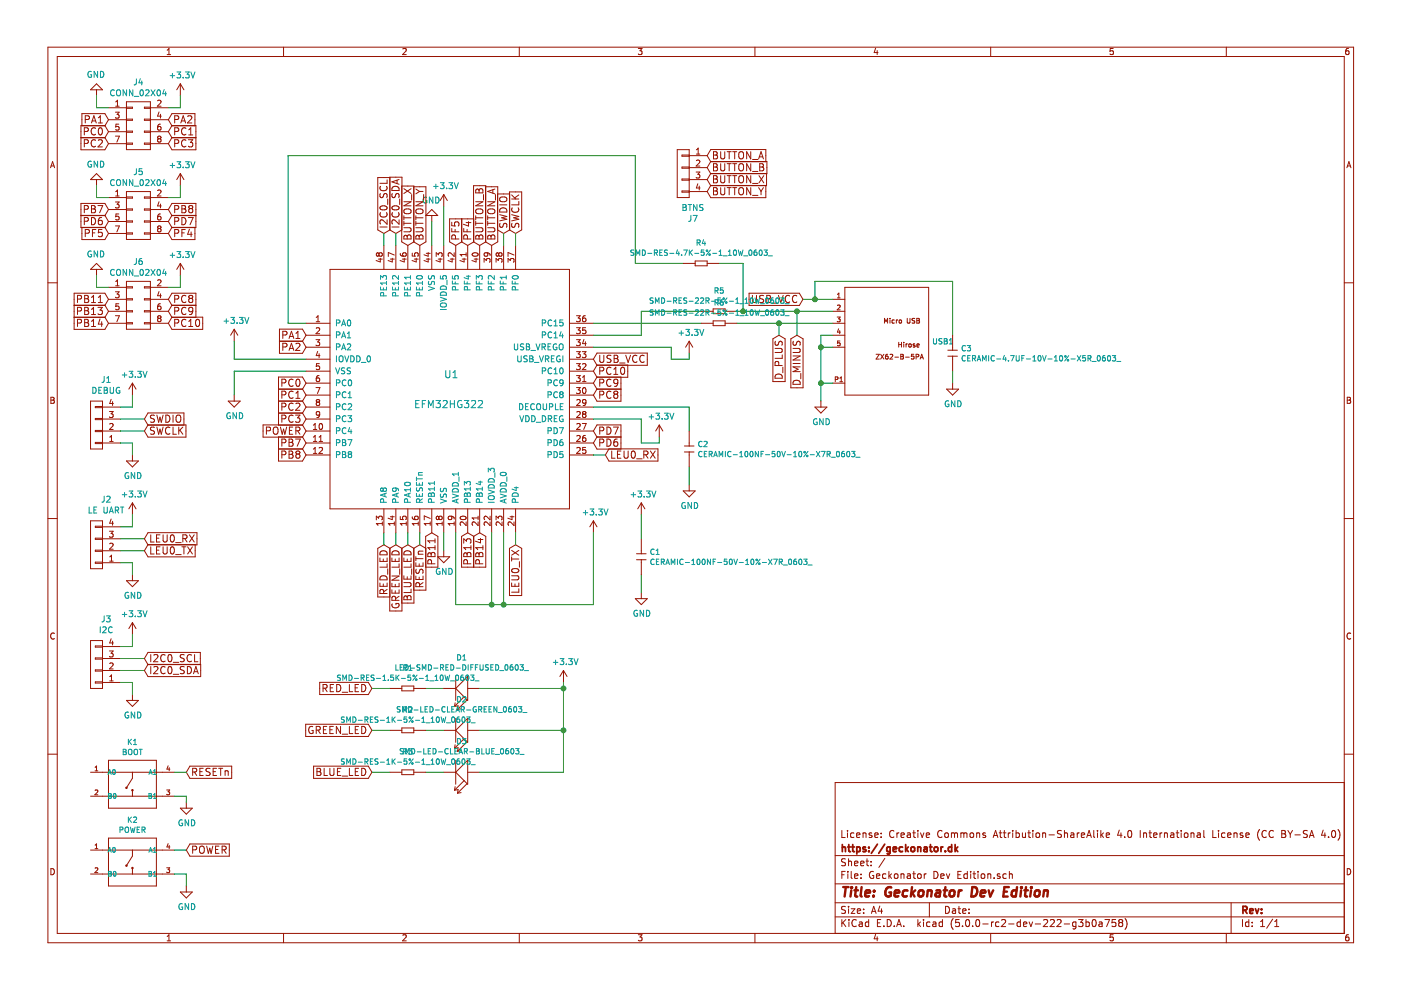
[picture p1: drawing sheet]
EESchema Schematic File Version 4
LIBS:Geckonator Dev Edition-cache
EELAYER 26 0
EELAYER END
$Descr A4 11693 8268
encoding utf-8
Sheet 1 1
Title "Geckonator Dev Edition"
Date ""
Rev ""
Comp "https://geckonator.dk"
Comment1 "License: Creative Commons Attribution-ShareAlike 4.0 International License (CC BY-SA 4.0)"
Comment2 ""
Comment3 ""
Comment4 ""
$EndDescr
$Comp
L efm32:EFM32HG322 U1
U 1 1
P 3750 3250
F 0 "U1" H 3700 3375 60  0000 L CNN
F 1 "EFM32HG322" H 3450 3125 60  0000 L CNN
F 2 "Housings_QFP:TQFP-48_7x7mm_Pitch0.5mm" H 3750 3250 60  0001 C CNN
F 3 "" H 3750 3250 60  0000 C CNN
	1    3750 3250
	1    0    0    -1  
$EndComp
$Comp
L power:+3.3V #PWR022
U 1 1
P 5350 4300
F 0 "#PWR022" H 5350 4150 50  0001 C CNN
F 1 "+3.3V" H 5365 4473 50  0000 C CNN
F 2 "" H 5350 4300 50  0000 C CNN
F 3 "" H 5350 4300 50  0000 C CNN
	1    5350 4300
	1    0    0    -1  
$EndComp
$Comp
L power:GND #PWR023
U 1 1
P 5350 4950
F 0 "#PWR023" H 5350 4700 50  0001 C CNN
F 1 "GND" H 5355 4777 50  0000 C CNN
F 2 "" H 5350 4950 50  0000 C CNN
F 3 "" H 5350 4950 50  0000 C CNN
	1    5350 4950
	1    0    0    -1  
$EndComp
$Comp
L power:GND #PWR025
U 1 1
P 5750 4050
F 0 "#PWR025" H 5750 3800 50  0001 C CNN
F 1 "GND" H 5755 3877 50  0000 C CNN
F 2 "" H 5750 4050 50  0000 C CNN
F 3 "" H 5750 4050 50  0000 C CNN
	1    5750 4050
	1    0    0    -1  
$EndComp
$Comp
L power:GND #PWR027
U 1 1
P 7950 3200
F 0 "#PWR027" H 7950 2950 50  0001 C CNN
F 1 "GND" H 7955 3027 50  0000 C CNN
F 2 "" H 7950 3200 50  0000 C CNN
F 3 "" H 7950 3200 50  0000 C CNN
	1    7950 3200
	1    0    0    -1  
$EndComp
Text GLabel 6700 2500 0    60   Input ~ 0
USB_VCC
$Comp
L power:+3.3V #PWR015
U 1 1
P 1950 2850
F 0 "#PWR015" H 1950 2700 50  0001 C CNN
F 1 "+3.3V" H 1965 3023 50  0000 C CNN
F 2 "" H 1950 2850 50  0000 C CNN
F 3 "" H 1950 2850 50  0000 C CNN
	1    1950 2850
	1    0    0    -1  
$EndComp
$Comp
L power:GND #PWR016
U 1 1
P 1950 3300
F 0 "#PWR016" H 1950 3050 50  0001 C CNN
F 1 "GND" H 1955 3127 50  0000 C CNN
F 2 "" H 1950 3300 50  0000 C CNN
F 3 "" H 1950 3300 50  0000 C CNN
	1    1950 3300
	1    0    0    -1  
$EndComp
$Comp
L power:+3.3V #PWR018
U 1 1
P 3700 1725
F 0 "#PWR018" H 3700 1575 50  0001 C CNN
F 1 "+3.3V" H 3715 1898 50  0000 C CNN
F 2 "" H 3700 1725 50  0000 C CNN
F 3 "" H 3700 1725 50  0000 C CNN
	1    3700 1725
	1    0    0    -1  
$EndComp
$Comp
L power:GND #PWR017
U 1 1
P 3600 1850
F 0 "#PWR017" H 3600 1600 50  0001 C CNN
F 1 "GND" H 3605 1677 50  0000 C CNN
F 2 "" H 3600 1850 50  0000 C CNN
F 3 "" H 3600 1850 50  0000 C CNN
	1    3600 1850
	-1   0    0    1   
$EndComp
$Comp
L power:GND #PWR019
U 1 1
P 3700 4600
F 0 "#PWR019" H 3700 4350 50  0001 C CNN
F 1 "GND" H 3705 4427 50  0000 C CNN
F 2 "" H 3700 4600 50  0000 C CNN
F 3 "" H 3700 4600 50  0000 C CNN
	1    3700 4600
	1    0    0    -1  
$EndComp
$Comp
L power:+3.3V #PWR021
U 1 1
P 4950 4450
F 0 "#PWR021" H 4950 4300 50  0001 C CNN
F 1 "+3.3V" H 4965 4623 50  0000 C CNN
F 2 "" H 4950 4450 50  0000 C CNN
F 3 "" H 4950 4450 50  0000 C CNN
	1    4950 4450
	1    0    0    -1  
$EndComp
Text GLabel 3500 4550 3    60   Input ~ 0
RESETn
$Comp
L power:+3.3V #PWR024
U 1 1
P 5500 3650
F 0 "#PWR024" H 5500 3500 50  0001 C CNN
F 1 "+3.3V" H 5515 3823 50  0000 C CNN
F 2 "" H 5500 3650 50  0000 C CNN
F 3 "" H 5500 3650 50  0000 C CNN
	1    5500 3650
	1    0    0    -1  
$EndComp
$Comp
L power:GND #PWR013
U 1 1
P 1550 6700
F 0 "#PWR013" H 1550 6450 50  0001 C CNN
F 1 "GND" H 1555 6527 50  0000 C CNN
F 2 "" H 1550 6700 50  0000 C CNN
F 3 "" H 1550 6700 50  0000 C CNN
	1    1550 6700
	1    0    0    -1  
$EndComp
Text GLabel 1550 6450 2    60   Input ~ 0
RESETn
Text GLabel 2550 3600 0    60   Input ~ 0
POWER
Text GLabel 1550 7100 2    60   Input ~ 0
POWER
$Comp
L power:GND #PWR014
U 1 1
P 1550 7400
F 0 "#PWR014" H 1550 7150 50  0001 C CNN
F 1 "GND" H 1555 7227 50  0000 C CNN
F 2 "" H 1550 7400 50  0000 C CNN
F 3 "" H 1550 7400 50  0000 C CNN
	1    1550 7400
	1    0    0    -1  
$EndComp
$Comp
L power:+3.3V #PWR020
U 1 1
P 4700 5700
F 0 "#PWR020" H 4700 5550 50  0001 C CNN
F 1 "+3.3V" H 4715 5873 50  0000 C CNN
F 2 "" H 4700 5700 50  0000 C CNN
F 3 "" H 4700 5700 50  0000 C CNN
	1    4700 5700
	1    0    0    -1  
$EndComp
Text GLabel 3100 5750 0    60   Input ~ 0
RED_LED
Text GLabel 3100 6100 0    60   Input ~ 0
GREEN_LED
Text GLabel 3100 6450 0    60   Input ~ 0
BLUE_LED
Text GLabel 4300 1950 1    60   Input ~ 0
SWCLK
Text GLabel 4200 1950 1    60   Input ~ 0
SWDIO
Text GLabel 3200 1950 1    60   Input ~ 0
I2C0_SCL
Text GLabel 3300 1950 1    60   Input ~ 0
I2C0_SDA
Text GLabel 5050 3800 2    60   Input ~ 0
LEU0_RX
Text GLabel 4300 4550 3    60   Input ~ 0
LEU0_TX
Wire Wire Line
	5350 4950 5350 4800
Wire Wire Line
	4950 3400 5750 3400
Wire Wire Line
	5750 3400 5750 3600
Wire Wire Line
	5750 3900 5750 4050
Wire Wire Line
	7950 3100 7950 3200
Wire Wire Line
	7950 2800 7950 2350
Wire Wire Line
	7950 2350 6800 2350
Wire Wire Line
	6800 2350 6800 2500
Wire Wire Line
	6700 2500 6800 2500
Connection ~ 6800 2500
Wire Wire Line
	5850 2600 5350 2600
Wire Wire Line
	2550 3000 1950 3000
Wire Wire Line
	1950 3000 1950 2850
Wire Wire Line
	2550 3100 1950 3100
Wire Wire Line
	1950 3100 1950 3300
Wire Wire Line
	3600 1850 3600 2050
Wire Wire Line
	3700 1725 3700 2050
Wire Wire Line
	3700 4450 3700 4600
Wire Wire Line
	3500 4450 3500 4550
Wire Wire Line
	4950 3500 5350 3500
Wire Wire Line
	6200 2200 6000 2200
Wire Wire Line
	5700 2200 5300 2200
Wire Wire Line
	5300 2200 5300 1300
Wire Wire Line
	5300 1300 2400 1300
Wire Wire Line
	2400 1300 2400 2700
Wire Wire Line
	2400 2700 2550 2700
Wire Wire Line
	3550 5750 3700 5750
Wire Wire Line
	3700 6100 3550 6100
Wire Wire Line
	3700 6450 3550 6450
Wire Wire Line
	3250 6450 3100 6450
Wire Wire Line
	3250 6100 3100 6100
Wire Wire Line
	3250 5750 3100 5750
Wire Wire Line
	4200 1950 4200 2050
Wire Wire Line
	4300 1950 4300 2050
Wire Wire Line
	3300 1950 3300 2050
Wire Wire Line
	3200 1950 3200 2050
Wire Wire Line
	5350 3500 5350 3700
Wire Wire Line
	5350 3700 5500 3700
Wire Wire Line
	5500 3700 5500 3650
Wire Wire Line
	5050 3800 4950 3800
Wire Wire Line
	4300 4450 4300 4550
Wire Wire Line
	4950 4450 4950 5050
Wire Wire Line
	4950 5050 4200 5050
Wire Wire Line
	3800 5050 3800 4450
Wire Wire Line
	4100 4450 4100 5050
Connection ~ 4100 5050
Wire Wire Line
	4200 4450 4200 5050
Connection ~ 4200 5050
Text GLabel 3200 4550 3    60   Input ~ 0
RED_LED
Text GLabel 3300 4550 3    60   Input ~ 0
GREEN_LED
Text GLabel 3400 4550 3    60   Input ~ 0
BLUE_LED
Wire Wire Line
	3200 4550 3200 4450
Wire Wire Line
	3300 4550 3300 4450
Wire Wire Line
	3400 4550 3400 4450
$Comp
L Geckonator-Dev-Edition-rescue:CONN_01X04-RESCUE-Geckonator_Dev_Edition J1
U 1 1
P 800 3550
F 0 "J1" H 719 3175 50  0000 C CNN
F 1 "DEBUG" H 719 3266 50  0000 C CNN
F 2 "Pin_Headers:Pin_Header_Straight_1x04_Pitch2.54mm" H 800 3550 50  0001 C CNN
F 3 "" H 800 3550 50  0001 C CNN
	1    800  3550
	-1   0    0    1   
$EndComp
$Comp
L power:GND #PWR05
U 1 1
P 1100 3800
F 0 "#PWR05" H 1100 3550 50  0001 C CNN
F 1 "GND" H 1105 3627 50  0000 C CNN
F 2 "" H 1100 3800 50  0000 C CNN
F 3 "" H 1100 3800 50  0000 C CNN
	1    1100 3800
	1    0    0    -1  
$EndComp
$Comp
L power:+3.3V #PWR04
U 1 1
P 1100 3300
F 0 "#PWR04" H 1100 3150 50  0001 C CNN
F 1 "+3.3V" H 1115 3473 50  0000 C CNN
F 2 "" H 1100 3300 50  0000 C CNN
F 3 "" H 1100 3300 50  0000 C CNN
	1    1100 3300
	1    0    0    -1  
$EndComp
Text GLabel 1200 3600 2    60   Input ~ 0
SWCLK
Text GLabel 1200 3500 2    60   Input ~ 0
SWDIO
Wire Wire Line
	1200 3500 1000 3500
Wire Wire Line
	1000 3600 1200 3600
Wire Wire Line
	1000 3700 1100 3700
Wire Wire Line
	1100 3700 1100 3800
Wire Wire Line
	1100 3300 1100 3400
Wire Wire Line
	1100 3400 1000 3400
$Comp
L power:GND #PWR026
U 1 1
P 6850 3350
F 0 "#PWR026" H 6850 3100 50  0001 C CNN
F 1 "GND" H 6855 3177 50  0000 C CNN
F 2 "" H 6850 3350 50  0000 C CNN
F 3 "" H 6850 3350 50  0000 C CNN
	1    6850 3350
	1    0    0    -1  
$EndComp
Wire Wire Line
	6950 2800 6850 2800
Wire Wire Line
	6850 2800 6850 2900
Wire Wire Line
	6950 2900 6850 2900
Connection ~ 6850 2900
Text GLabel 2550 2800 0    60   Input ~ 0
PA1
Text GLabel 2550 2900 0    60   Input ~ 0
PA2
Text GLabel 2550 3200 0    60   Input ~ 0
PC0
Text GLabel 2550 3300 0    60   Input ~ 0
PC1
Text GLabel 2550 3400 0    60   Input ~ 0
PC2
Text GLabel 2550 3500 0    60   Input ~ 0
PC3
Text GLabel 2550 3700 0    60   Input ~ 0
PB7
Text GLabel 2550 3800 0    60   Input ~ 0
PB8
Text GLabel 3600 4450 3    60   Input ~ 0
PB11
Text GLabel 3900 4450 3    60   Input ~ 0
PB13
Text GLabel 4000 4450 3    60   Input ~ 0
PB14
Text GLabel 4950 3700 2    60   Input ~ 0
PD6
Text GLabel 4950 3600 2    60   Input ~ 0
PD7
Text GLabel 4950 3300 2    60   Input ~ 0
PC8
Text GLabel 4950 3200 2    60   Input ~ 0
PC9
Text GLabel 4950 3100 2    60   Input ~ 0
PC10
$Comp
L Geckonator-Dev-Edition-rescue:CONN_02X04-RESCUE-Geckonator_Dev_Edition J4
U 1 1
P 1150 1050
F 0 "J4" H 1150 1415 50  0000 C CNN
F 1 "CONN_02X04" H 1150 1324 50  0000 C CNN
F 2 "Pin_Headers:Pin_Header_Straight_2x04_Pitch2.54mm" H 1150 -150 50  0001 C CNN
F 3 "" H 1150 -150 50  0001 C CNN
	1    1150 1050
	1    0    0    -1  
$EndComp
$Comp
L power:GND #PWR01
U 1 1
P 800 800
F 0 "#PWR01" H 800 550 50  0001 C CNN
F 1 "GND" H 805 627 50  0000 C CNN
F 2 "" H 800 800 50  0000 C CNN
F 3 "" H 800 800 50  0000 C CNN
	1    800  800 
	-1   0    0    1   
$EndComp
$Comp
L power:+3.3V #PWR010
U 1 1
P 1500 800
F 0 "#PWR010" H 1500 650 50  0001 C CNN
F 1 "+3.3V" H 1515 973 50  0000 C CNN
F 2 "" H 1500 800 50  0000 C CNN
F 3 "" H 1500 800 50  0000 C CNN
	1    1500 800 
	1    0    0    -1  
$EndComp
Wire Wire Line
	800  800  800  900 
Wire Wire Line
	800  900  900  900 
Wire Wire Line
	1400 900  1500 900 
Wire Wire Line
	1500 900  1500 800 
Text GLabel 900  1000 0    60   Input ~ 0
PA1
Text GLabel 1400 1000 2    60   Input ~ 0
PA2
Text GLabel 900  1100 0    60   Input ~ 0
PC0
Text GLabel 1400 1100 2    60   Input ~ 0
PC1
Text GLabel 900  1200 0    60   Input ~ 0
PC2
Text GLabel 1400 1200 2    60   Input ~ 0
PC3
$Comp
L Geckonator-Dev-Edition-rescue:CONN_02X04-RESCUE-Geckonator_Dev_Edition J5
U 1 1
P 1150 1800
F 0 "J5" H 1150 2165 50  0000 C CNN
F 1 "CONN_02X04" H 1150 2074 50  0000 C CNN
F 2 "Pin_Headers:Pin_Header_Straight_2x04_Pitch2.54mm" H 1150 600 50  0001 C CNN
F 3 "" H 1150 600 50  0001 C CNN
	1    1150 1800
	1    0    0    -1  
$EndComp
$Comp
L power:GND #PWR02
U 1 1
P 800 1550
F 0 "#PWR02" H 800 1300 50  0001 C CNN
F 1 "GND" H 805 1377 50  0000 C CNN
F 2 "" H 800 1550 50  0000 C CNN
F 3 "" H 800 1550 50  0000 C CNN
	1    800  1550
	-1   0    0    1   
$EndComp
$Comp
L power:+3.3V #PWR011
U 1 1
P 1500 1550
F 0 "#PWR011" H 1500 1400 50  0001 C CNN
F 1 "+3.3V" H 1515 1723 50  0000 C CNN
F 2 "" H 1500 1550 50  0000 C CNN
F 3 "" H 1500 1550 50  0000 C CNN
	1    1500 1550
	1    0    0    -1  
$EndComp
Wire Wire Line
	800  1550 800  1650
Wire Wire Line
	800  1650 900  1650
Wire Wire Line
	1400 1650 1500 1650
Wire Wire Line
	1500 1650 1500 1550
$Comp
L Geckonator-Dev-Edition-rescue:CONN_02X04-RESCUE-Geckonator_Dev_Edition J6
U 1 1
P 1150 2550
F 0 "J6" H 1150 2915 50  0000 C CNN
F 1 "CONN_02X04" H 1150 2824 50  0000 C CNN
F 2 "Pin_Headers:Pin_Header_Straight_2x04_Pitch2.54mm" H 1150 1350 50  0001 C CNN
F 3 "" H 1150 1350 50  0001 C CNN
	1    1150 2550
	1    0    0    -1  
$EndComp
$Comp
L power:GND #PWR03
U 1 1
P 800 2300
F 0 "#PWR03" H 800 2050 50  0001 C CNN
F 1 "GND" H 805 2127 50  0000 C CNN
F 2 "" H 800 2300 50  0000 C CNN
F 3 "" H 800 2300 50  0000 C CNN
	1    800  2300
	-1   0    0    1   
$EndComp
$Comp
L power:+3.3V #PWR012
U 1 1
P 1500 2300
F 0 "#PWR012" H 1500 2150 50  0001 C CNN
F 1 "+3.3V" H 1515 2473 50  0000 C CNN
F 2 "" H 1500 2300 50  0000 C CNN
F 3 "" H 1500 2300 50  0000 C CNN
	1    1500 2300
	1    0    0    -1  
$EndComp
Wire Wire Line
	800  2300 800  2400
Wire Wire Line
	800  2400 900  2400
Wire Wire Line
	1400 2400 1500 2400
Wire Wire Line
	1500 2400 1500 2300
Text GLabel 900  1750 0    60   Input ~ 0
PB7
Text GLabel 1400 1750 2    60   Input ~ 0
PB8
Text GLabel 900  1850 0    60   Input ~ 0
PD6
Text GLabel 1400 1850 2    60   Input ~ 0
PD7
Text GLabel 900  2500 0    60   Input ~ 0
PB11
Text GLabel 900  2600 0    60   Input ~ 0
PB13
Text GLabel 900  2700 0    60   Input ~ 0
PB14
Text GLabel 1400 2500 2    60   Input ~ 0
PC8
Text GLabel 1400 2600 2    60   Input ~ 0
PC9
Text GLabel 1400 2700 2    60   Input ~ 0
PC10
$Comp
L Geckonator-Dev-Edition-rescue:CONN_01X04-RESCUE-Geckonator_Dev_Edition J2
U 1 1
P 800 4550
F 0 "J2" H 719 4175 50  0000 C CNN
F 1 "LE UART" H 719 4266 50  0000 C CNN
F 2 "Pin_Headers:Pin_Header_Straight_1x04_Pitch2.54mm" H 800 4550 50  0001 C CNN
F 3 "" H 800 4550 50  0001 C CNN
	1    800  4550
	-1   0    0    1   
$EndComp
$Comp
L power:GND #PWR07
U 1 1
P 1100 4800
F 0 "#PWR07" H 1100 4550 50  0001 C CNN
F 1 "GND" H 1105 4627 50  0000 C CNN
F 2 "" H 1100 4800 50  0000 C CNN
F 3 "" H 1100 4800 50  0000 C CNN
	1    1100 4800
	1    0    0    -1  
$EndComp
$Comp
L power:+3.3V #PWR06
U 1 1
P 1100 4300
F 0 "#PWR06" H 1100 4150 50  0001 C CNN
F 1 "+3.3V" H 1115 4473 50  0000 C CNN
F 2 "" H 1100 4300 50  0000 C CNN
F 3 "" H 1100 4300 50  0000 C CNN
	1    1100 4300
	1    0    0    -1  
$EndComp
Wire Wire Line
	1200 4500 1000 4500
Wire Wire Line
	1000 4600 1200 4600
Wire Wire Line
	1000 4700 1100 4700
Wire Wire Line
	1100 4700 1100 4800
Wire Wire Line
	1100 4300 1100 4400
Wire Wire Line
	1100 4400 1000 4400
Text GLabel 1200 4500 2    60   Input ~ 0
LEU0_RX
Text GLabel 1200 4600 2    60   Input ~ 0
LEU0_TX
$Comp
L Geckonator-Dev-Edition-rescue:CONN_01X04-RESCUE-Geckonator_Dev_Edition J3
U 1 1
P 800 5550
F 0 "J3" H 719 5175 50  0000 C CNN
F 1 "I2C" H 719 5266 50  0000 C CNN
F 2 "Pin_Headers:Pin_Header_Straight_1x04_Pitch2.54mm" H 800 5550 50  0001 C CNN
F 3 "" H 800 5550 50  0001 C CNN
	1    800  5550
	-1   0    0    1   
$EndComp
$Comp
L power:GND #PWR09
U 1 1
P 1100 5800
F 0 "#PWR09" H 1100 5550 50  0001 C CNN
F 1 "GND" H 1105 5627 50  0000 C CNN
F 2 "" H 1100 5800 50  0000 C CNN
F 3 "" H 1100 5800 50  0000 C CNN
	1    1100 5800
	1    0    0    -1  
$EndComp
$Comp
L power:+3.3V #PWR08
U 1 1
P 1100 5300
F 0 "#PWR08" H 1100 5150 50  0001 C CNN
F 1 "+3.3V" H 1115 5473 50  0000 C CNN
F 2 "" H 1100 5300 50  0000 C CNN
F 3 "" H 1100 5300 50  0000 C CNN
	1    1100 5300
	1    0    0    -1  
$EndComp
Wire Wire Line
	1200 5500 1000 5500
Wire Wire Line
	1000 5600 1200 5600
Wire Wire Line
	1000 5700 1100 5700
Wire Wire Line
	1100 5700 1100 5800
Wire Wire Line
	1100 5300 1100 5400
Wire Wire Line
	1100 5400 1000 5400
Text GLabel 1200 5500 2    60   Input ~ 0
I2C0_SCL
Text GLabel 1200 5600 2    60   Input ~ 0
I2C0_SDA
Wire Wire Line
	6950 2700 6500 2700
Wire Wire Line
	6150 2600 6200 2600
Wire Wire Line
	6200 2200 6200 2600
Connection ~ 6200 2600
Wire Wire Line
	5850 2700 4950 2700
Wire Wire Line
	5350 2600 5350 2800
Wire Wire Line
	5350 2800 4950 2800
Text GLabel 3800 2050 1    60   Input ~ 0
PF5
Text GLabel 3900 2050 1    60   Input ~ 0
PF4
Text GLabel 900  1950 0    60   Input ~ 0
PF5
Text GLabel 1400 1950 2    60   Input ~ 0
PF4
Wire Wire Line
	6800 2500 6950 2500
Wire Wire Line
	4100 5050 3800 5050
Wire Wire Line
	4200 5050 4100 5050
Wire Wire Line
	6850 2900 6850 3200
Wire Wire Line
	6200 2600 6650 2600
Wire Wire Line
	5350 4300 5350 4500
Text GLabel 6500 2800 3    60   Input ~ 0
D_PLUS
Text GLabel 6650 2800 3    60   Input ~ 0
D_MINUS
Wire Wire Line
	6650 2800 6650 2600
Connection ~ 6650 2600
Wire Wire Line
	6650 2600 6950 2600
Wire Wire Line
	6500 2800 6500 2700
Connection ~ 6500 2700
Wire Wire Line
	6500 2700 6150 2700
$Comp
L SeeedOPL-Connector-2016:MICRO-USB-SMD_ZX62-B-5PA_ USB1
U 1 1
P 7350 2900
F 0 "USB1" H 6923 2950 45  0000 R CNN
F 1 "MICRO-USB-SMD_ZX62-B-5PA_" H 7350 2900 45  0001 L BNN
F 2 "SeeedOPL-Connector-2016:MICRO-USB5+6P-SMD-0.65-AB" H 7350 2900 60  0001 C CNN
F 3 "" H 7350 2900 60  0001 C CNN
F 4 "ZX62-B-5PA" H 7380 3050 20  0001 C CNN "MPN"
F 5 "320010005" H 7380 3050 20  0001 C CNN "SKU"
	1    7350 2900
	-1   0    0    -1  
$EndComp
Wire Wire Line
	6950 3200 6850 3200
Wire Wire Line
	6850 3350 6850 3200
Connection ~ 6850 3200
$Comp
L SeeedOPL-Switch-2016:SMD-SWITCH-TACTILE-SPST-NO_4P-D6.0MM_ K1
U 1 1
P 1100 6550
F 0 "K1" H 1100 6904 45  0000 C CNN
F 1 "BOOT" H 1100 6820 45  0000 C CNN
F 2 "SeeedOPL-Switch-2016:SW4-SMD-6.0X6.0X5.0MM" H 1100 6550 60  0001 C CNN
F 3 "" H 1100 6550 60  0001 C CNN
F 4 "DTSM-62K-S-V-T_R_SN431_" H 1130 6700 20  0001 C CNN "MPN"
F 5 "311020004" H 1130 6700 20  0001 C CNN "SKU"
	1    1100 6550
	1    0    0    -1  
$EndComp
Wire Wire Line
	1450 6450 1550 6450
Wire Wire Line
	1450 6650 1550 6650
Wire Wire Line
	1550 6650 1550 6700
$Comp
L SeeedOPL-Switch-2016:SMD-SWITCH-TACTILE-SPST-NO_4P-D6.0MM_ K2
U 1 1
P 1100 7200
F 0 "K2" H 1100 7554 45  0000 C CNN
F 1 "POWER" H 1100 7470 45  0000 C CNN
F 2 "SeeedOPL-Switch-2016:SW4-SMD-6.0X6.0X5.0MM" H 1100 7200 60  0001 C CNN
F 3 "" H 1100 7200 60  0001 C CNN
F 4 "DTSM-62K-S-V-T_R_SN431_" H 1130 7350 20  0001 C CNN "MPN"
F 5 "311020004" H 1130 7350 20  0001 C CNN "SKU"
	1    1100 7200
	1    0    0    -1  
$EndComp
Wire Wire Line
	1450 7100 1550 7100
Wire Wire Line
	1450 7300 1550 7300
Wire Wire Line
	1550 7300 1550 7400
$Comp
L SeeedOPL-LED-2016:LED-SMD-RED-DIFFUSED_0603_ D1
U 1 1
P 3850 5750
F 0 "D1" H 3850 5496 45  0000 C CNN
F 1 "LED-SMD-RED-DIFFUSED_0603_" H 3850 5580 45  0000 C CNN
F 2 "SeeedOPL-LED-2016:LED-0603" H 3850 5750 60  0001 C CNN
F 3 "" H 3850 5750 60  0001 C CNN
F 4 "19-217-R6C-AL1M2VY-3T" H 3880 5900 20  0001 C CNN "MPN"
F 5 "304090042" H 3880 5900 20  0001 C CNN "SKU"
	1    3850 5750
	-1   0    0    1   
$EndComp
$Comp
L SeeedOPL-LED-2016:SMD-LED-CLEAR-GREEN_0603_ D2
U 1 1
P 3850 6100
F 0 "D2" H 3850 5846 45  0000 C CNN
F 1 "SMD-LED-CLEAR-GREEN_0603_" H 3850 5930 45  0000 C CNN
F 2 "SeeedOPL-LED-2016:LED-0603" H 3850 6100 60  0001 C CNN
F 3 "" H 3850 6100 60  0001 C CNN
F 4 "19-217-G7C-AN1P2-3T" H 3880 6250 20  0001 C CNN "MPN"
F 5 "304090043" H 3880 6250 20  0001 C CNN "SKU"
	1    3850 6100
	-1   0    0    1   
$EndComp
$Comp
L SeeedOPL-LED-2016:SMD-LED-CLEAR-BLUE_0603_ D3
U 1 1
P 3850 6450
F 0 "D3" H 3850 6196 45  0000 C CNN
F 1 "SMD-LED-CLEAR-BLUE_0603_" H 3850 6280 45  0000 C CNN
F 2 "SeeedOPL-LED-2016:LED-0603" H 3850 6450 60  0001 C CNN
F 3 "" H 3850 6450 60  0001 C CNN
F 4 "19-217-BHC-ZL1M2RY-3T" H 3880 6600 20  0001 C CNN "MPN"
F 5 "304090045" H 3880 6600 20  0001 C CNN "SKU"
	1    3850 6450
	-1   0    0    1   
$EndComp
Wire Wire Line
	4000 6450 4700 6450
Wire Wire Line
	4000 5750 4700 5750
Connection ~ 4700 5750
Wire Wire Line
	4700 5750 4700 5700
Wire Wire Line
	4000 6100 4700 6100
Wire Wire Line
	4700 6100 4700 5750
Wire Wire Line
	4700 6100 4700 6450
Connection ~ 4700 6100
$Comp
L SeeedOPL-Resistor-2016:SMD-RES-1.5K-5%-1_10W_0603_ R1
U 1 1
P 3400 5750
F 0 "R1" H 3400 5924 45  0000 C CNN
F 1 "SMD-RES-1.5K-5%-1_10W_0603_" H 3400 5840 45  0000 C CNN
F 2 "SeeedOPL-Resistor-2016:R0603" H 3400 5750 40  0001 C CNN
F 3 "" H 3400 5750 40  0001 C CNN
F 4 "RC0603JR-071K5L" H 3430 5900 20  0001 C CNN "MPN"
F 5 "301010114" H 3430 5900 20  0001 C CNN "SKU"
	1    3400 5750
	1    0    0    -1  
$EndComp
$Comp
L SeeedOPL-Resistor-2016:SMD-RES-1K-5%-1_10W_0603_ R2
U 1 1
P 3400 6100
F 0 "R2" H 3400 6274 45  0000 C CNN
F 1 "SMD-RES-1K-5%-1_10W_0603_" H 3400 6190 45  0000 C CNN
F 2 "SeeedOPL-Resistor-2016:R0603" H 3400 6100 40  0001 C CNN
F 3 "" H 3400 6100 40  0001 C CNN
F 4 "RC0603JR-071KL" H 3430 6250 20  0001 C CNN "MPN"
F 5 "301010291" H 3430 6250 20  0001 C CNN "SKU"
	1    3400 6100
	1    0    0    -1  
$EndComp
$Comp
L SeeedOPL-Resistor-2016:SMD-RES-1K-5%-1_10W_0603_ R3
U 1 1
P 3400 6450
F 0 "R3" H 3400 6624 45  0000 C CNN
F 1 "SMD-RES-1K-5%-1_10W_0603_" H 3400 6540 45  0000 C CNN
F 2 "SeeedOPL-Resistor-2016:R0603" H 3400 6450 40  0001 C CNN
F 3 "" H 3400 6450 40  0001 C CNN
F 4 "RC0603JR-071KL" H 3430 6600 20  0001 C CNN "MPN"
F 5 "301010291" H 3430 6600 20  0001 C CNN "SKU"
	1    3400 6450
	1    0    0    -1  
$EndComp
$Comp
L SeeedOPL-Capacitor-2016:CERAMIC-100NF-50V-10%-X7R_0603_ C1
U 1 1
P 5350 4650
F 0 "C1" V 5308 4718 45  0000 L CNN
F 1 "CERAMIC-100NF-50V-10%-X7R_0603_" V 5392 4718 45  0000 L CNN
F 2 "SeeedOPL-Capacitor-2016:C0603" H 5350 4650 60  0001 C CNN
F 3 "" H 5350 4650 60  0001 C CNN
F 4 "CC0603KRX7R9BB104" H 5380 4800 20  0001 C CNN "MPN"
F 5 "302010138" H 5380 4800 20  0001 C CNN "SKU"
	1    5350 4650
	0    1    1    0   
$EndComp
$Comp
L SeeedOPL-Capacitor-2016:CERAMIC-100NF-50V-10%-X7R_0603_ C2
U 1 1
P 5750 3750
F 0 "C2" V 5708 3818 45  0000 L CNN
F 1 "CERAMIC-100NF-50V-10%-X7R_0603_" V 5792 3818 45  0000 L CNN
F 2 "SeeedOPL-Capacitor-2016:C0603" H 5750 3750 60  0001 C CNN
F 3 "" H 5750 3750 60  0001 C CNN
F 4 "CC0603KRX7R9BB104" H 5780 3900 20  0001 C CNN "MPN"
F 5 "302010138" H 5780 3900 20  0001 C CNN "SKU"
	1    5750 3750
	0    1    1    0   
$EndComp
$Comp
L SeeedOPL-Resistor-2016:SMD-RES-22R-5%-1_10W_0603_ R5
U 1 1
P 6000 2600
F 0 "R5" H 6000 2774 45  0000 C CNN
F 1 "SMD-RES-22R-5%-1_10W_0603_" H 6000 2690 45  0000 C CNN
F 2 "SeeedOPL-Resistor-2016:R0603" H 6000 2600 40  0001 C CNN
F 3 "" H 6000 2600 40  0001 C CNN
F 4 "RC0603JR-0722RL" H 6030 2750 20  0001 C CNN "MPN"
F 5 "301010289" H 6030 2750 20  0001 C CNN "SKU"
	1    6000 2600
	1    0    0    -1  
$EndComp
$Comp
L SeeedOPL-Resistor-2016:SMD-RES-22R-5%-1_10W_0603_ R6
U 1 1
P 6000 2700
F 0 "R6" H 6000 2874 45  0000 C CNN
F 1 "SMD-RES-22R-5%-1_10W_0603_" H 6000 2790 45  0000 C CNN
F 2 "SeeedOPL-Resistor-2016:R0603" H 6000 2700 40  0001 C CNN
F 3 "" H 6000 2700 40  0001 C CNN
F 4 "RC0603JR-0722RL" H 6030 2850 20  0001 C CNN "MPN"
F 5 "301010289" H 6030 2850 20  0001 C CNN "SKU"
	1    6000 2700
	1    0    0    -1  
$EndComp
$Comp
L SeeedOPL-Resistor-2016:SMD-RES-4.7K-5%-1_10W_0603_ R4
U 1 1
P 5850 2200
F 0 "R4" H 5850 2374 45  0000 C CNN
F 1 "SMD-RES-4.7K-5%-1_10W_0603_" H 5850 2290 45  0000 C CNN
F 2 "SeeedOPL-Resistor-2016:R0603" H 5850 2200 40  0001 C CNN
F 3 "" H 5850 2200 40  0001 C CNN
F 4 "RC0603JR-074K7L" H 5880 2350 20  0001 C CNN "MPN"
F 5 "301010290" H 5880 2350 20  0001 C CNN "SKU"
	1    5850 2200
	1    0    0    -1  
$EndComp
$Comp
L SeeedOPL-Capacitor-2016:CERAMIC-4.7UF-10V-10%-X5R_0603_ C3
U 1 1
P 7950 2950
F 0 "C3" V 7908 3018 45  0000 L CNN
F 1 "CERAMIC-4.7UF-10V-10%-X5R_0603_" V 7992 3018 45  0000 L CNN
F 2 "SeeedOPL-Capacitor-2016:C0603" H 7950 2950 60  0001 C CNN
F 3 "" H 7950 2950 60  0001 C CNN
F 4 "CC0603KRX5R6BB475" H 7980 3100 20  0001 C CNN "MPN"
F 5 "302010111" H 7980 3100 20  0001 C CNN "SKU"
	1    7950 2950
	0    1    1    0   
$EndComp
Text GLabel 4950 3000 2    60   Input ~ 0
USB_VCC
$Comp
L power:+3.3V #PWR0101
U 1 1
P 5750 2950
F 0 "#PWR0101" H 5750 2800 50  0001 C CNN
F 1 "+3.3V" H 5765 3123 50  0000 C CNN
F 2 "" H 5750 2950 50  0000 C CNN
F 3 "" H 5750 2950 50  0000 C CNN
	1    5750 2950
	1    0    0    -1  
$EndComp
Wire Wire Line
	5750 2950 5750 3000
Wire Wire Line
	5750 3000 5600 3000
Wire Wire Line
	5600 3000 5600 2900
Wire Wire Line
	5600 2900 4950 2900
Text GLabel 3400 2050 1    60   Input ~ 0
BUTTON_X
Text GLabel 3500 2050 1    60   Input ~ 0
BUTTON_Y
Text GLabel 4100 2050 1    60   Input ~ 0
BUTTON_A
Text GLabel 4000 2050 1    60   Input ~ 0
BUTTON_B
$Comp
L Geckonator-Dev-Edition-rescue:CONN_01X04-RESCUE-Geckonator_Dev_Edition J7
U 1 1
P 5700 1450
F 0 "J7" H 5619 1075 50  0000 C CNN
F 1 "BTNS" H 5619 1166 50  0000 C CNN
F 2 "Pin_Headers:Pin_Header_Straight_1x04_Pitch2.54mm" H 5700 1450 50  0001 C CNN
F 3 "" H 5700 1450 50  0001 C CNN
	1    5700 1450
	-1   0    0    -1  
$EndComp
Text GLabel 5900 1300 2    60   Input ~ 0
BUTTON_A
Text GLabel 5900 1400 2    60   Input ~ 0
BUTTON_B
Text GLabel 5900 1500 2    60   Input ~ 0
BUTTON_X
Text GLabel 5900 1600 2    60   Input ~ 0
BUTTON_Y
$EndSCHEMATC
